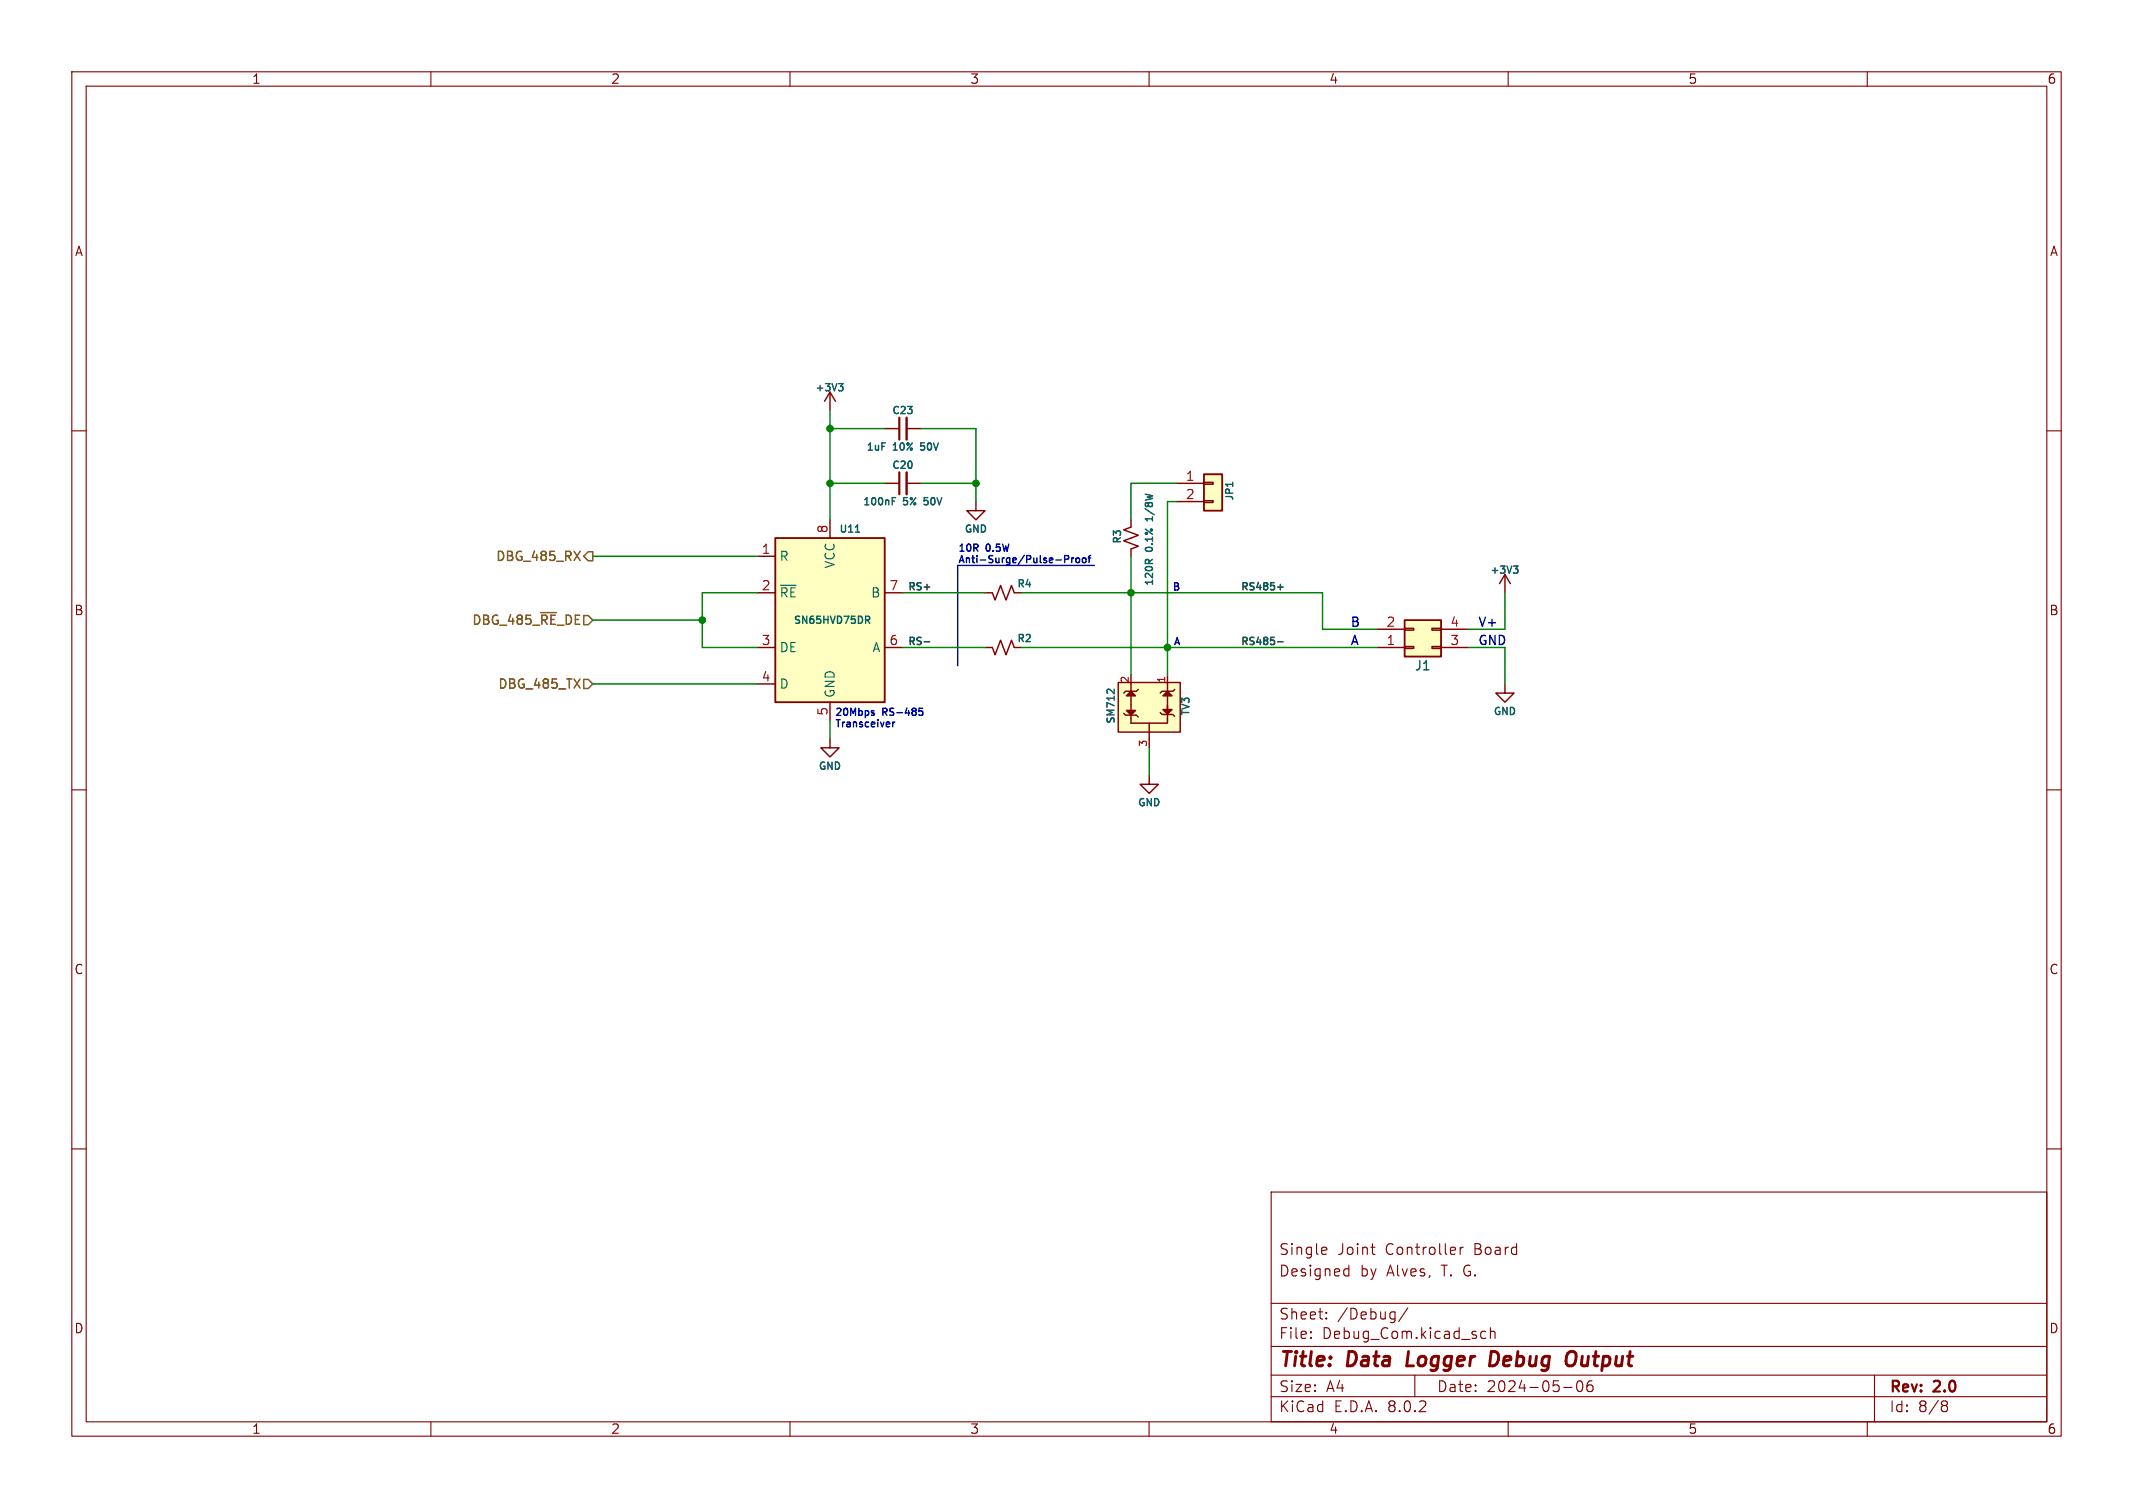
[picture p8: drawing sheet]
<svg xmlns="http://www.w3.org/2000/svg" width="297mm" height="210mm" viewBox="0 0 297 210" stroke-linecap="round" stroke-linejoin="round" font-family="sans-serif">
<g fill="none" stroke="#840000" stroke-width=".15">
<path d="M10 10h277v190h-277zM12 12h273v186h-273zM60 10v2M110 10v2M160 10v2M210 10v2M260 10v2M10 60h2M285 60h2M10 110h2M285 110h2M10 160h2"/>
<path d="M285 160h2M177 166h108v32h-108zM184.2 173.7l.5 .1v.3l-.7 .1M184.7 174.6l-.5 .1M187.4 176.7l.4 .1M187.8 176.2v1.5M187.8 177.6l-.4 .1M190.9 173.7h.6M191.3 174.7h.2M203.3 173.7v1M203.7 173.7l-.2 .1-.2 .2M60 198v2"/>
<path d="M110 198v2M160 198v2M177 194.5h108M177 191.5h108M177 187.5h108M177 181.5h108M182.5 186.3h.1l-.1 .1M182.5 186.3v.1M182.5 185.5v.1M182.5 185.5h.1l-.1 .1M184.7 183.6v.1M184.7 183.6h-.1l.1 .1"/>
<path d="M184.7 182.8v.1M184.7 182.8h-.1l.1 .1M196 182.1l-1.3 2M197 191.5v3M206.2 186.3l.3 .1 .4-.1M206.9 185.5l-.4-.1-.3 .1M207.5 185.5a.37 .37 0 0 1 .7 .1v.8M207.5 184.9v1.5M210 198v2M217.7 193.2h1.2M219.9 192.3a.94 .94 0 0 0 0 1.5h.1a.91 .91 0 0 0 .2-1.4M221.2 192.4a1.17 1.17 0 0 0-.1 1.3l.1 .1 .5-.1 .1-.2v-.3l-.3-.3h-.3l-.2 .3"/>
<path d="M260 198v2M261 191.5v6.5M270.6 195.1l.4 .1a.31 .31 0 0 1 .2 .3 .31 .31 0 0 1-.3 .2M270.6 195.7h.3M270.9 195.7l.2 .2 .1 .4-.3 .3h-.3"/>
</g>
<path d="M196.1 188.2l-.2 2h.9M208.4 188.3l-.8-.1-.2 2h.5l.5-.3M218.7 188.2l.6 .1a1.36 1.36 0 0 1-.5 1.9" fill="none" stroke="#840000" stroke-width=".4"/>
<path d="M155.7 95h8.6v7h-8.6z" fill="#ffffc2"/>
<g fill="none" stroke="#840000" stroke-width=".2">
<path d="M123.2 59.7h2M126.2 59.7h2.1M123.2 67.3h2M126.2 67.3h2.1M135.9 69.9v1.2h1.3l-1.3 1.3-1.3-1.3h1.3M137.2 90.2h1l.4 1 .7-2 .8 2 .7-2 .4 1M137.2 82.6h1l.4 1 .7-2.1 .8 2.1 .7-2.1 .4 1.1M155.7 95h8.6v7h-8.6zM156.5 99.3l.2 .3h1.5l.3 .2M157.5 94v6.7h5.1v-.5M158.5 96l-.3 .3h-1.5l-.2 .2M161.5 99.2l.3 .3h.8"/>
<path d="M162.5 99.5h.8l.3 .2M162.6 94v6.3M163.6 96l-.3 .3h-1.5l-.3 .2M115.6 102.9v1.2h1.2l-1.2 1.3-1.3-1.3h1.3M160 100.7v3.4"/>
</g>
<g fill="#840000" stroke="#840000" stroke-width=".2">
<path d="M157.5 96.3l.6 .6h-1.3z"/>
<path d="M161.9 98.8h1.3l-.6 .6z"/>
<path d="M162.6 96.3l.6 .6h-1.3z"/>
<path d="M156.8 98.9h1.3l-.6 .7z"/>
</g>
<path d="M124.2 69.8h.4M124.2 69.3h.5M155.1 96v.6l-.5-.6h-.3l-.2 .2" fill="none" stroke="#006464" stroke-width=".2"/>
<path d="M126.2 58.2v3M126.2 65.8v3" fill="none" stroke="#840000" stroke-width=".33"/>
<path d="M125.2 58.2v3M125.2 65.8v3" fill="none" stroke="#840000" stroke-width=".3"/>
<path d="M107.9 74.9h15.3v22.9h-15.3z" fill="#ffffc2"/>
<path d="M107.9 74.9h15.3v22.9h-15.3z" fill="none" stroke="#840000" stroke-width=".25"/>
<g fill="none" stroke="#840000" stroke-width=".2">
<path d="M115.6 54.6v2.6M115.6 54.6l-.8 1.3M115.6 54.6l.7 1.3M105.4 77.5h2.5M115.6 72.4v2.5M157.5 72.4v1l-1 .4 2 .7-2 .8 2 .8-1 .4v1M105.4 82.6h2.5M105.4 90.2h2.5M105.4 95.3h2.5M115.6 97.8v2.5M123.2 82.6h2.5M123.2 90.2h2.5"/>
<path d="M209.5 95.3v1.2h1.3l-1.3 1.3-1.2-1.3h1.2M209.5 80l.8 1.3M209.5 80v2.6M209.5 80l-.7 1.3M160 108v1.2h1.3l-1.3 1.3-1.3-1.3h1.3"/>
</g>
<path d="M108.7 81.5h2.2" fill="none" stroke="#006464" stroke-width=".15"/>
<path d="M116.8 53.4h.6l-.4 .4 .3 .1 .1 .3-.2 .2h-.3M119.1 74.1h.6M159.5 78.1l.2-.2 .2 .1 .1 .1M159.7 72.4l.1 .1M160.5 77.9l-.5 .3M160.5 72v.5M210.7 78.8h.7l-.4 .4 .3 .1 .1 .3-.2 .2h-.3M120.5 85.8h.4l.2 .2-.1 .3h-.5M120.8 86.3l.3 .5" fill="none" stroke="#006464" stroke-width=".2"/>
<path d="M167.6 66h2.6v5.1h-2.6z" fill="#ffffc2"/>
<path d="M163.8 67.3h3.8M163.8 69.9h3.8M167.6 69.7h1.3v.3h-1.3zM167.6 67.2h1.3v.2h-1.3z" fill="none" stroke="#840000" stroke-width=".2"/>
<path d="M167.6 66h2.6v5.1h-2.6z" fill="none" stroke="#840000" stroke-width=".25"/>
<path d="M171.6 67.2v.5" fill="none" stroke="#006464" stroke-width=".2"/>
<path d="M195.6 86.4h5.1v5h-5.1z" fill="#ffffc2"/>
<path d="M191.8 90.2h3.8M191.8 87.6h3.8M195.6 87.5h1.2v.3h-1.2zM195.6 90h1.2v.3h-1.2zM199.4 87.5h1.3v.3h-1.3zM199.4 90h1.3v.3h-1.3zM200.7 90.2h3.8M200.7 87.6h3.8" fill="none" stroke="#840000" stroke-width=".2"/>
<path d="M195.6 86.4h5.1v5h-5.1z" fill="none" stroke="#840000" stroke-width=".25"/>
<path d="M79.9 76.8l.9 1.2M80.8 76.8l-.9 1.2M81.9 76.8h.6v1.3h-.6l-.6-.6zM75.3 85.3h2.1M81.3 94.6h.6l.6 .7-.6 .6h-.6z" fill="none" stroke="#725600" stroke-width=".2"/>
<path d="M128.7 89.4h.7M177.9 81.8h.8M177.9 89.4h.8M178.3 81.4v.7" fill="none" stroke="#0f0f0f" stroke-width=".2"/>
<g fill="none" stroke="#0000c2" stroke-width=".2">
<path d="M148.2 77.9l.5-.1 .1-.1v-.2l-.6-.1v1M149.2 77.7v.7M149.5 77.7l-.3 .2M149.9 77.8l.1-.1 .3 .1v.4l-.1 .1-.2 .1-.1-.1zM150.7 77.8l.2-.1 .3 .1v.4l-.1 .1-.2 .1-.2-.1zM151.5 77.7h.4M151.9 77.4l-.3 .1v.9M152.4 78.7h-19.1v14M121.5 99.3h.2l.1 .2-.2 .1h-.2M121.5 99h.2M128 99.1l.3-.1 .2 .2-.1 .4h-.4M128 98.6h.5"/>
<path d="M124.3 100.6v.6M124.6 100.6l-.3 .1"/>
</g>
<path d="M163.8 67.3h-6.3v5.1" fill="none" stroke="#004800" stroke-width=".2"/>
<g fill="none" stroke="#008400" stroke-width=".2">
<path d="M115.6 57.2v15.2M115.6 59.7h7.6M128.3 59.7h7.6v10.2M82.5 77.5h22.9M115.6 67.3h7.6M128.3 67.3h7.6M157.5 77.5v16.5M163.8 69.9h-1.2v24.1M82.5 95.3h22.9M82.5 86.4h15.3M105.4 82.6h-7.6v7.6h7.6M125.7 82.6h11.5"/>
<path d="M125.7 90.2h11.5M142.2 82.6h41.9v5h7.7M142.2 90.2h49.6M204.5 90.2h5v5.1M209.5 82.6v5h-5M115.6 100.3v2.6M160 104.1v3.9"/>
</g>
<g fill="#008400" stroke="#008400" stroke-width=".15">
<circle cx="115.6" cy="67.3" r=".46"/>
<circle cx="115.6" cy="59.7" r=".46"/>
<circle cx="97.8" cy="86.4" r=".46"/>
<circle cx="135.9" cy="67.3" r=".46"/>
<circle cx="157.5" cy="82.6" r=".46"/>
<circle cx="162.6" cy="90.2" r=".46"/>
</g>
<g font-size="2.8" fill="#840000">
<text x="178" y="190.9">Title:</text>
<text x="187.7" y="190.9">Data</text>
<text x="196.7" y="190.9">Logger</text>
<text x="209.1" y="190.9">Debug</text>
<text x="220.5" y="190.9">Output</text>
</g>
<g font-size="2.1" fill="#840000">
<text x="178" y="178">Designed</text>
<text x="178" y="175">Single</text>
<text x="186.2" y="175">Joint</text>
<text x="189.4" y="178">by</text>
<text x="193" y="175">Controller</text>
<text x="193.2" y="178">Alves,</text>
<text x="200.9" y="178">T. G.</text>
<text x="205.4" y="175">Board</text>
<text x="178" y="184">Sheet:</text>
<text x="186.2" y="184">/Debug/</text>
<text x="178" y="186.7">File:</text>
<text x="184.1" y="186.7">Debug_Com.kicad_sch</text>
<text x="178" y="196.9">KiCad</text>
<text x="178" y="194.1">Size:</text>
<text x="184.7" y="194.1">A4</text>
<text x="185.7" y="196.9">E.D.A.</text>
<text x="193.3" y="196.9">8.0.2</text>
<text x="200" y="194.1">Date:</text>
<text x="207" y="194.1">2024-05-06</text>
<text x="263" y="194.3">Rev:</text>
<text x="263" y="196.9">Id:</text>
<text x="267.1" y="196.9">8/8</text>
<text x="269.4" y="194.3">2.0</text>
</g>
<g font-size="1.8" fill="#840000">
<text x="35" y="11.9">1</text>
<text x="85" y="11.9">2</text>
<text x="135" y="11.9">3</text>
<text x="185" y="11.9">4</text>
<text x="235" y="11.9">5</text>
<text x="285" y="11.9">6</text>
<text x="10.3" y="35.9">A</text>
<text x="285.3" y="35.9">A</text>
<text x="10.3" y="85.9">B</text>
<text x="285.3" y="85.9">B</text>
<text x="10.3" y="135.9">C</text>
<text x="285.3" y="135.9">C</text>
<text x="10.3" y="185.9">D</text>
<text x="285.3" y="185.9">D</text>
<text x="35" y="199.9">1</text>
<text x="85" y="199.9">2</text>
<text x="135" y="199.9">3</text>
<text x="185" y="199.9">4</text>
<text x="235" y="199.9">5</text>
<text x="285" y="199.9">6</text>
</g>
<g font-size="1.8" fill="#a90000">
<text x="165" y="67.1">1</text>
<text x="165" y="69.6">2</text>
<text x="106" y="77.2">1</text>
<text x="115.3" y="74.4" transform="rotate(-90 115.3 74.4)">8</text>
<text x="106" y="82.3">2</text>
<text x="123.8" y="82.3">7</text>
<text x="106" y="89.9">3</text>
<text x="123.8" y="89.9">6</text>
<text x="193" y="89.9">1</text>
<text x="193" y="87.4">2</text>
<text x="201.9" y="89.9">3</text>
<text x="201.9" y="87.4">4</text>
<text x="106" y="95">4</text>
<text x="115.3" y="99.8" transform="rotate(-90 115.3 99.8)">5</text>
</g>
<g font-size="1.8" fill="#725600">
<text x="68.9" y="78.4">DBG_485_RX</text>
<text x="65.6" y="87.3">DBG_485_~{RE}_DE</text>
<text x="69.2" y="96.2">DBG_485_TX</text>
</g>
<g font-size="1.8" fill="#006464">
<text x="108.5" y="78.3">R</text>
<text x="108.5" y="83.4">~{RE}</text>
<text x="116.4" y="79.3" transform="rotate(-90 116.4 79.3)">VCC</text>
<text x="121.2" y="83.4">B</text>
<text x="108.5" y="91">DE</text>
<text x="121.4" y="91">A</text>
<text x="196.9" y="93.6">J1</text>
<text x="108.5" y="96.1">D</text>
<text x="116.4" y="97.3" transform="rotate(-90 116.4 97.3)">GND</text>
</g>
<g font-size="1.8" fill="#0000c2">
<text x="188" y="87.4">B</text>
<text x="188" y="89.9">A</text>
<text x="205.7" y="89.9">GND</text>
<text x="205.7" y="87.4">V+</text>
</g>
<g font-size="1.4" fill="#006464">
<text x="113.4" y="54.8">+3V3</text>
<text x="124.1" y="58">C23</text>
<text x="120.5" y="63">1uF</text>
<text x="124.1" y="65.6">C20</text>
<text x="124.4" y="63">10%</text>
<text x="128.6" y="63">50V</text>
<text x="120" y="70.7">100nF</text>
<text x="125.8" y="70.7">5%</text>
<text x="129.1" y="70.7">50V</text>
<text x="172" y="69.9" transform="rotate(-90 172 69.9)">JP1</text>
<text x="116.7" y="74.5">U11</text>
<text x="134.2" y="74.5">GND</text>
<text x="156.4" y="75.9" transform="rotate(-90 156.4 75.9)">R3</text>
<text x="160.8" y="76.8" transform="rotate(-90 160.8 76.8)">0.1%</text>
<text x="160.8" y="72.1" transform="rotate(-90 160.8 72.1)">1/8W</text>
<text x="141.5" y="82.1">R4</text>
<text x="160.8" y="81.7" transform="rotate(-90 160.8 81.7)">120R</text>
<text x="207.4" y="80.2">+3V3</text>
<text x="110.4" y="87.2">SN65HVD75DR</text>
<text x="141.5" y="89.7">R2</text>
<text x="155.5" y="101" transform="rotate(-90 155.5 101)">SM712</text>
<text x="165.9" y="99.8" transform="rotate(-90 165.9 99.8)">TV3</text>
<text x="207.8" y="99.9">GND</text>
<text x="113.8" y="107.5">GND</text>
<text x="158.3" y="112.6">GND</text>
</g>
<g font-size="1.4" fill="#0000c2">
<text x="133.3" y="76.9">10R</text>
<text x="137.4" y="76.9">0.5W</text>
<text x="133.3" y="78.5">Anti-Surge/Pulse-Proof</text>
<text x="163.2" y="82.3">B</text>
<text x="163.2" y="89.9">A</text>
<text x="116.2" y="99.8">20Mbps</text>
<text x="116.2" y="101.4">Transceiver</text>
<text x="123" y="99.8">RS-485</text>
</g>
<g font-size="1.4" fill="#0f0f0f">
<text x="126.4" y="82.3">RS+</text>
<text x="172.7" y="82.3">RS485+</text>
<text x="126.4" y="89.9">RS-</text>
<text x="172.7" y="89.9">RS485-</text>
</g>
<g font-size="1.4" fill="#a90000">
<text x="157.2" y="95.2" transform="rotate(-90 157.2 95.2)">2</text>
<text x="162.3" y="95.2" transform="rotate(-90 162.3 95.2)">1</text>
<text x="159.8" y="104.1" transform="rotate(-90 159.8 104.1)">3</text>
</g>
</svg>
